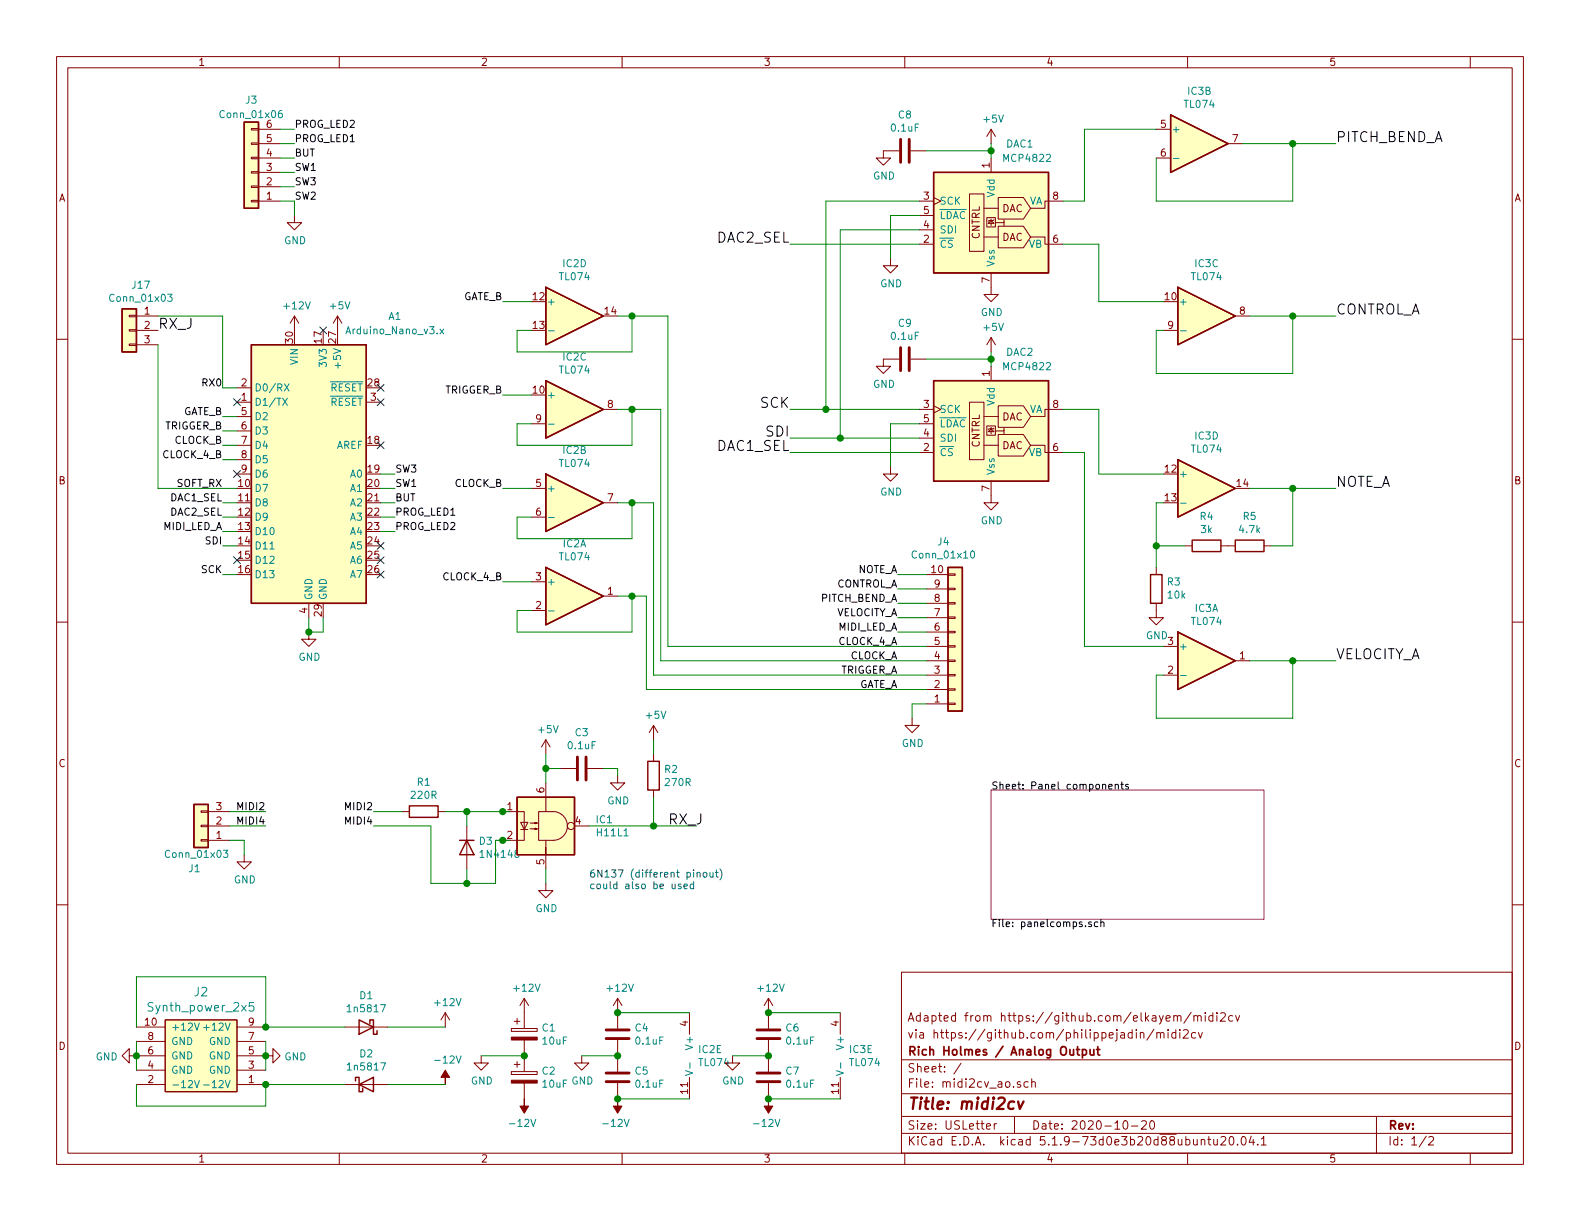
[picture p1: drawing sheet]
EESchema Schematic File Version 4
EELAYER 30 0
EELAYER END
$Descr USLetter 11000 8500
encoding utf-8
Sheet 1 2
Title "midi2cv"
Date "2020-10-20"
Rev ""
Comp "Rich Holmes / Analog Output"
Comment1 "via https://github.com/philippejadin/midi2cv"
Comment2 "Adapted from https://github.com/elkayem/midi2cv"
Comment3 ""
Comment4 ""
$EndDescr
Wire Wire Line
	5850 1600 6400 1600
Wire Wire Line
	5850 3050 6400 3050
Text Label 5500 3050 2    70   ~ 0
SDI
Wire Wire Line
	5750 2850 5500 2850
Wire Wire Line
	5750 1400 6400 1400
Wire Wire Line
	5750 2850 6400 2850
Text Label 5500 2850 2    70   ~ 0
SCK
Text Label 5500 3150 2    70   ~ 0
DAC1_SEL
Wire Wire Line
	6400 1700 5500 1700
Text Label 5500 1700 2    70   ~ 0
DAC2_SEL
$Comp
L power:+5V #PWR07
U 1 1
P 2350 2300
F 0 "#PWR07" H 2350 2150 50  0001 C CNN
F 1 "+5V" H 2365 2473 50  0000 C CNN
F 2 "" H 2350 2300 50  0001 C CNN
F 3 "" H 2350 2300 50  0001 C CNN
	1    2350 2300
	1    0    0    -1  
$EndComp
$Comp
L Device:C C8
U 1 1
P 6300 1050
F 0 "C8" V 6048 1050 50  0000 C CNN
F 1 "0.1uF" V 6139 1050 50  0000 C CNN
F 2 "ao_tht:C_Disc_D3.0mm_W1.6mm_P2.50mm" H 6338 900 50  0001 C CNN
F 3 "~" H 6300 1050 50  0001 C CNN
	1    6300 1050
	0    1    1    0   
$EndComp
$Comp
L power:GND #PWR023
U 1 1
P 6150 1050
F 0 "#PWR023" H 6150 800 50  0001 C CNN
F 1 "GND" H 6155 877 50  0000 C CNN
F 2 "" H 6150 1050 50  0001 C CNN
F 3 "" H 6150 1050 50  0001 C CNN
	1    6150 1050
	1    0    0    -1  
$EndComp
$Comp
L power:+5V #PWR028
U 1 1
P 6900 1000
F 0 "#PWR028" H 6900 850 50  0001 C CNN
F 1 "+5V" H 6915 1173 50  0000 C CNN
F 2 "" H 6900 1000 50  0001 C CNN
F 3 "" H 6900 1000 50  0001 C CNN
	1    6900 1000
	1    0    0    -1  
$EndComp
$Comp
L Analog_DAC:MCP4822 DAC1
U 1 1
P 6900 1500
F 0 "DAC1" H 7100 2000 50  0000 C CNN
F 1 "MCP4822" H 7150 1900 50  0000 C CNN
F 2 "ao_tht:DIP-8_W7.62mm_Socket_LongPads" H 7700 1200 50  0001 C CNN
F 3 "http://ww1.microchip.com/downloads/en/DeviceDoc/20002249B.pdf" H 7700 1200 50  0001 C CNN
	1    6900 1500
	1    0    0    -1  
$EndComp
Wire Wire Line
	6900 1100 6900 1050
Wire Wire Line
	6450 1050 6900 1050
$Comp
L power:GND #PWR025
U 1 1
P 6200 1800
F 0 "#PWR025" H 6200 1550 50  0001 C CNN
F 1 "GND" H 6205 1627 50  0000 C CNN
F 2 "" H 6200 1800 50  0001 C CNN
F 3 "" H 6200 1800 50  0001 C CNN
	1    6200 1800
	1    0    0    -1  
$EndComp
Wire Wire Line
	6400 1500 6200 1500
$Comp
L power:GND #PWR029
U 1 1
P 6900 2000
F 0 "#PWR029" H 6900 1750 50  0001 C CNN
F 1 "GND" H 6905 1827 50  0000 C CNN
F 2 "" H 6900 2000 50  0001 C CNN
F 3 "" H 6900 2000 50  0001 C CNN
	1    6900 2000
	1    0    0    -1  
$EndComp
Wire Wire Line
	6200 1500 6200 1800
Wire Wire Line
	5500 3050 5850 3050
Wire Wire Line
	6200 2950 6200 3250
$Comp
L power:GND #PWR031
U 1 1
P 6900 3450
F 0 "#PWR031" H 6900 3200 50  0001 C CNN
F 1 "GND" H 6905 3277 50  0000 C CNN
F 2 "" H 6900 3450 50  0001 C CNN
F 3 "" H 6900 3450 50  0001 C CNN
	1    6900 3450
	1    0    0    -1  
$EndComp
Wire Wire Line
	6400 2950 6200 2950
$Comp
L power:GND #PWR026
U 1 1
P 6200 3250
F 0 "#PWR026" H 6200 3000 50  0001 C CNN
F 1 "GND" H 6205 3077 50  0000 C CNN
F 2 "" H 6200 3250 50  0001 C CNN
F 3 "" H 6200 3250 50  0001 C CNN
	1    6200 3250
	1    0    0    -1  
$EndComp
Wire Wire Line
	6900 2500 6900 2450
Connection ~ 6900 2500
Wire Wire Line
	6450 2500 6900 2500
Wire Wire Line
	6900 2550 6900 2500
$Comp
L Analog_DAC:MCP4822 DAC2
U 1 1
P 6900 2950
F 0 "DAC2" H 7100 3450 50  0000 C CNN
F 1 "MCP4822" H 7150 3350 50  0000 C CNN
F 2 "ao_tht:DIP-8_W7.62mm_Socket_LongPads" H 7700 2650 50  0001 C CNN
F 3 "http://ww1.microchip.com/downloads/en/DeviceDoc/20002249B.pdf" H 7700 2650 50  0001 C CNN
	1    6900 2950
	1    0    0    -1  
$EndComp
$Comp
L power:+5V #PWR030
U 1 1
P 6900 2450
F 0 "#PWR030" H 6900 2300 50  0001 C CNN
F 1 "+5V" H 6915 2623 50  0000 C CNN
F 2 "" H 6900 2450 50  0001 C CNN
F 3 "" H 6900 2450 50  0001 C CNN
	1    6900 2450
	1    0    0    -1  
$EndComp
$Comp
L power:GND #PWR024
U 1 1
P 6150 2500
F 0 "#PWR024" H 6150 2250 50  0001 C CNN
F 1 "GND" H 6155 2327 50  0000 C CNN
F 2 "" H 6150 2500 50  0001 C CNN
F 3 "" H 6150 2500 50  0001 C CNN
	1    6150 2500
	1    0    0    -1  
$EndComp
$Comp
L Device:C C9
U 1 1
P 6300 2500
F 0 "C9" V 6048 2500 50  0000 C CNN
F 1 "0.1uF" V 6139 2500 50  0000 C CNN
F 2 "ao_tht:C_Disc_D3.0mm_W1.6mm_P2.50mm" H 6338 2350 50  0001 C CNN
F 3 "~" H 6300 2500 50  0001 C CNN
	1    6300 2500
	0    1    1    0   
$EndComp
Wire Wire Line
	5750 1400 5750 2850
Wire Wire Line
	5850 1600 5850 3050
$Comp
L Device:D_Schottky D1
U 1 1
P 2550 7150
F 0 "D1" H 2550 6934 50  0000 C CNN
F 1 "1n5817" H 2550 7025 50  0000 C CNN
F 2 "ao_tht:D_DO-41_SOD81_P7.62mm_Horizontal" H 2550 7150 50  0001 C CNN
F 3 "~" H 2550 7150 50  0001 C CNN
	1    2550 7150
	-1   0    0    1   
$EndComp
$Comp
L Device:CP C1
U 1 1
P 3650 7200
F 0 "C1" H 3768 7246 50  0000 L CNN
F 1 "10uF" H 3768 7155 50  0000 L CNN
F 2 "ao_tht:CP_Radial_D5.0mm_P2.00mm" H 3688 7050 50  0001 C CNN
F 3 "~" H 3650 7200 50  0001 C CNN
	1    3650 7200
	1    0    0    -1  
$EndComp
$Comp
L Device:CP C2
U 1 1
P 3650 7500
F 0 "C2" H 3768 7546 50  0000 L CNN
F 1 "10uF" H 3768 7455 50  0000 L CNN
F 2 "ao_tht:CP_Radial_D5.0mm_P2.00mm" H 3688 7350 50  0001 C CNN
F 3 "~" H 3650 7500 50  0001 C CNN
	1    3650 7500
	1    0    0    -1  
$EndComp
$Comp
L power:GND #PWR010
U 1 1
P 3350 7350
F 0 "#PWR010" H 3350 7100 50  0001 C CNN
F 1 "GND" H 3355 7177 50  0000 C CNN
F 2 "" H 3350 7350 50  0001 C CNN
F 3 "" H 3350 7350 50  0001 C CNN
	1    3350 7350
	1    0    0    -1  
$EndComp
$Comp
L Device:C C4
U 1 1
P 4300 7200
F 0 "C4" H 4415 7246 50  0000 L CNN
F 1 "0.1uF" H 4415 7155 50  0000 L CNN
F 2 "ao_tht:C_Disc_D3.0mm_W1.6mm_P2.50mm" H 4338 7050 50  0001 C CNN
F 3 "~" H 4300 7200 50  0001 C CNN
	1    4300 7200
	1    0    0    -1  
$EndComp
$Comp
L Device:C C5
U 1 1
P 4300 7500
F 0 "C5" H 4415 7546 50  0000 L CNN
F 1 "0.1uF" H 4415 7455 50  0000 L CNN
F 2 "ao_tht:C_Disc_D3.0mm_W1.6mm_P2.50mm" H 4338 7350 50  0001 C CNN
F 3 "~" H 4300 7500 50  0001 C CNN
	1    4300 7500
	1    0    0    -1  
$EndComp
$Comp
L power:GND #PWR015
U 1 1
P 4050 7350
F 0 "#PWR015" H 4050 7100 50  0001 C CNN
F 1 "GND" H 4055 7177 50  0000 C CNN
F 2 "" H 4050 7350 50  0001 C CNN
F 3 "" H 4050 7350 50  0001 C CNN
	1    4050 7350
	1    0    0    -1  
$EndComp
Wire Wire Line
	3350 7350 3650 7350
Connection ~ 3650 7350
Wire Wire Line
	4050 7350 4300 7350
Connection ~ 4300 7350
Wire Wire Line
	1850 7150 2400 7150
Wire Wire Line
	1850 7550 2400 7550
Wire Wire Line
	2700 7150 3100 7150
Wire Wire Line
	2700 7550 3100 7550
Wire Wire Line
	950  7250 950  7350
Connection ~ 950  7350
Wire Wire Line
	950  7350 950  7450
Wire Wire Line
	1850 7250 1850 7350
Connection ~ 1850 7350
Wire Wire Line
	1850 7350 1850 7450
Wire Wire Line
	950  7150 950  6800
Wire Wire Line
	950  6800 1850 6800
Wire Wire Line
	1850 6800 1850 7150
Wire Wire Line
	950  7550 950  7700
Wire Wire Line
	950  7700 1850 7700
Wire Wire Line
	1850 7700 1850 7550
$Comp
L power:GND #PWR01
U 1 1
P 950 7350
F 0 "#PWR01" H 950 7100 50  0001 C CNN
F 1 "GND" V 955 7222 50  0000 R CNN
F 2 "" H 950 7350 50  0001 C CNN
F 3 "" H 950 7350 50  0001 C CNN
	1    950  7350
	0    1    1    0   
$EndComp
$Comp
L power:GND #PWR04
U 1 1
P 1850 7350
F 0 "#PWR04" H 1850 7100 50  0001 C CNN
F 1 "GND" V 1855 7222 50  0000 R CNN
F 2 "" H 1850 7350 50  0001 C CNN
F 3 "" H 1850 7350 50  0001 C CNN
	1    1850 7350
	0    -1   1    0   
$EndComp
$Comp
L power:+12V #PWR08
U 1 1
P 3100 7150
F 0 "#PWR08" H 3100 7000 50  0001 C CNN
F 1 "+12V" H 3115 7323 50  0000 C CNN
F 2 "" H 3100 7150 50  0001 C CNN
F 3 "" H 3100 7150 50  0001 C CNN
	1    3100 7150
	1    0    0    -1  
$EndComp
$Comp
L power:+12V #PWR?
U 1 1
P 3650 7050
AR Path="/5FA120CC/5FA18DA4" Ref="#PWR?"  Part="1" 
AR Path="/5FA18DA4" Ref="#PWR011"  Part="1" 
F 0 "#PWR011" H 3650 6900 50  0001 C CNN
F 1 "+12V" H 3665 7223 50  0000 C CNN
F 2 "" H 3650 7050 50  0001 C CNN
F 3 "" H 3650 7050 50  0001 C CNN
	1    3650 7050
	1    0    0    -1  
$EndComp
$Comp
L power:+12V #PWR017
U 1 1
P 4300 7050
F 0 "#PWR017" H 4300 6900 50  0001 C CNN
F 1 "+12V" H 4315 7223 50  0000 C CNN
F 2 "" H 4300 7050 50  0001 C CNN
F 3 "" H 4300 7050 50  0001 C CNN
	1    4300 7050
	1    0    0    -1  
$EndComp
$Comp
L power:-12V #PWR09
U 1 1
P 3100 7550
F 0 "#PWR09" H 3100 7650 50  0001 C CNN
F 1 "-12V" H 3115 7723 50  0000 C CNN
F 2 "" H 3100 7550 50  0001 C CNN
F 3 "" H 3100 7550 50  0001 C CNN
	1    3100 7550
	1    0    0    -1  
$EndComp
$Comp
L power:-12V #PWR012
U 1 1
P 3650 7650
F 0 "#PWR012" H 3650 7750 50  0001 C CNN
F 1 "-12V" H 3665 7823 50  0000 C CNN
F 2 "" H 3650 7650 50  0001 C CNN
F 3 "" H 3650 7650 50  0001 C CNN
	1    3650 7650
	-1   0    0    1   
$EndComp
$Comp
L power:-12V #PWR018
U 1 1
P 4300 7650
F 0 "#PWR018" H 4300 7750 50  0001 C CNN
F 1 "-12V" H 4315 7823 50  0000 C CNN
F 2 "" H 4300 7650 50  0001 C CNN
F 3 "" H 4300 7650 50  0001 C CNN
	1    4300 7650
	-1   0    0    1   
$EndComp
$Comp
L ao_symbols:Synth_power_2x5 J2
U 1 1
P 1400 7350
F 0 "J2" H 1400 7797 60  0000 C CNN
F 1 "Synth_power_2x5" H 1400 7691 60  0000 C CNN
F 2 "ao_tht:Power_Header" H 1400 7350 60  0001 C CNN
F 3 "" H 1400 7350 60  0001 C CNN
	1    1400 7350
	1    0    0    -1  
$EndComp
$Comp
L Amplifier_Operational:TL074 IC2
U 5 1
P 4900 7350
F 0 "IC2" H 4858 7396 50  0000 L CNN
F 1 "TL074" H 4858 7305 50  0000 L CNN
F 2 "ao_tht:DIP-14_W7.62mm_Socket_LongPads" H 4850 7450 50  0001 C CNN
F 3 "http://www.ti.com/lit/ds/symlink/tl071.pdf" H 4950 7550 50  0001 C CNN
	5    4900 7350
	1    0    0    -1  
$EndComp
Wire Wire Line
	4300 7050 4800 7050
Connection ~ 4300 7050
Wire Wire Line
	4300 7650 4800 7650
Connection ~ 4300 7650
$Comp
L power:+12V #PWR?
U 1 1
P 2050 2300
AR Path="/5FA120CC/5FA2D039" Ref="#PWR?"  Part="1" 
AR Path="/5FA2D039" Ref="#PWR03"  Part="1" 
F 0 "#PWR03" H 2050 2150 50  0001 C CNN
F 1 "+12V" H 2065 2473 50  0000 C CNN
F 2 "" H 2050 2300 50  0001 C CNN
F 3 "" H 2050 2300 50  0001 C CNN
	1    2050 2300
	1    0    0    -1  
$EndComp
Connection ~ 1850 7150
Connection ~ 1850 7550
Text Label 1550 3800 2    50   ~ 0
SDI
Text Label 1550 3500 2    50   ~ 0
DAC1_SEL
Text Label 1550 2700 2    50   ~ 0
RX0
Text Label 1550 4000 2    50   ~ 0
SCK
$Comp
L power:GND #PWR05
U 1 1
P 2150 4400
F 0 "#PWR05" H 2150 4150 50  0001 C CNN
F 1 "GND" H 2155 4227 50  0000 C CNN
F 2 "" H 2150 4400 50  0001 C CNN
F 3 "" H 2150 4400 50  0001 C CNN
	1    2150 4400
	1    0    0    -1  
$EndComp
Wire Wire Line
	2150 4400 2150 4300
Wire Wire Line
	2150 4400 2250 4400
Wire Wire Line
	2250 4400 2250 4300
Connection ~ 2150 4400
Wire Wire Line
	5500 3150 6400 3150
NoConn ~ 2250 2300
NoConn ~ 1650 2800
NoConn ~ 1650 3900
NoConn ~ 2650 4000
NoConn ~ 2650 3900
NoConn ~ 2650 3100
NoConn ~ 2650 2800
NoConn ~ 2650 2700
Wire Wire Line
	1550 2700 1650 2700
Wire Wire Line
	1550 2900 1650 2900
Wire Wire Line
	1550 3000 1650 3000
Wire Wire Line
	1550 3100 1650 3100
Wire Wire Line
	1550 3500 1650 3500
Wire Wire Line
	1550 3600 1650 3600
Wire Wire Line
	1550 3800 1650 3800
Wire Wire Line
	1550 4000 1650 4000
Connection ~ 3250 6150
Wire Wire Line
	3250 6150 3450 6150
Wire Wire Line
	3250 6050 3250 6150
Wire Wire Line
	3250 5650 3250 5750
$Comp
L Diode:1N4148 D3
U 1 1
P 3250 5900
F 0 "D3" V 3204 5980 50  0000 L CNN
F 1 "1N4148" V 3295 5980 50  0000 L CNN
F 2 "ao_tht:D_DO-35_SOD27_P7.62mm_Horizontal" H 3250 5725 50  0001 C CNN
F 3 "https://assets.nexperia.com/documents/data-sheet/1N4148_1N4448.pdf" H 3250 5900 50  0001 C CNN
	1    3250 5900
	0    1    1    0   
$EndComp
Wire Wire Line
	3450 6150 3450 5850
Connection ~ 3250 5650
Wire Wire Line
	3100 5650 3250 5650
$Comp
L Device:R R1
U 1 1
P 2950 5650
F 0 "R1" V 2743 5650 50  0000 C CNN
F 1 "220R" V 2834 5650 50  0000 C CNN
F 2 "ao_tht:R_Axial_DIN0207_L6.3mm_D2.5mm_P7.62mm_Horizontal" V 2880 5650 50  0001 C CNN
F 3 "~" H 2950 5650 50  0001 C CNN
	1    2950 5650
	0    1    1    0   
$EndComp
Wire Wire Line
	6900 1000 6900 1050
Connection ~ 6900 1050
Connection ~ 5750 2850
Connection ~ 5850 3050
Wire Wire Line
	1550 3200 1650 3200
Wire Wire Line
	1550 3700 1650 3700
Wire Wire Line
	3000 5750 3000 6150
Wire Wire Line
	3000 6150 3250 6150
Wire Wire Line
	2600 5650 2800 5650
Wire Wire Line
	2600 5750 3000 5750
$Comp
L Device:D_Schottky D2
U 1 1
P 2550 7550
F 0 "D2" H 2550 7766 50  0000 C CNN
F 1 "1n5817" H 2550 7675 50  0000 C CNN
F 2 "ao_tht:D_DO-41_SOD81_P7.62mm_Horizontal" H 2550 7550 50  0001 C CNN
F 3 "~" H 2550 7550 50  0001 C CNN
	1    2550 7550
	1    0    0    -1  
$EndComp
Wire Wire Line
	2650 3400 2750 3400
Wire Wire Line
	2650 3300 2750 3300
$Comp
L MCU_Module:Arduino_Nano_v3.x A1
U 1 1
P 2150 3300
F 0 "A1" H 2750 4400 50  0000 C CNN
F 1 "Arduino_Nano_v3.x" H 2750 4300 50  0000 C CNN
F 2 "ao_tht:Arduino_Nano" H 2150 3300 50  0001 C CIN
F 3 "http://www.mouser.com/pdfdocs/Gravitech_Arduino_Nano3_0.pdf" H 2150 3300 50  0001 C CNN
	1    2150 3300
	1    0    0    -1  
$EndComp
Wire Wire Line
	2650 3500 2750 3500
NoConn ~ 1650 3300
$Comp
L power:GND #PWR027
U 1 1
P 6350 5000
AR Path="/5FA2465B" Ref="#PWR027"  Part="1" 
AR Path="/5F990527/5FA2465B" Ref="#PWR?"  Part="1" 
F 0 "#PWR027" H 6350 4750 50  0001 C CNN
F 1 "GND" H 6355 4827 50  0000 C CNN
F 2 "" H 6350 5000 50  0001 C CNN
F 3 "" H 6350 5000 50  0001 C CNN
	1    6350 5000
	1    0    0    -1  
$EndComp
Wire Wire Line
	6350 5000 6350 4900
Wire Wire Line
	6350 4900 6450 4900
Text Label 2600 5650 2    50   ~ 0
MIDI2
Text Label 2600 5750 2    50   ~ 0
MIDI4
Text Label 2750 3300 0    50   ~ 0
SW3
Text Label 2750 3400 0    50   ~ 0
SW1
Text Label 1550 3100 2    50   ~ 0
CLOCK_B
Text Label 1550 3200 2    50   ~ 0
CLOCK_4_B
Text Label 1550 3000 2    50   ~ 0
TRIGGER_B
Text Label 1550 2900 2    50   ~ 0
GATE_B
Text Label 1550 3700 2    50   ~ 0
MIDI_LED_A
Text Label 1550 3600 2    50   ~ 0
DAC2_SEL
$Sheet
S 6900 5500 1900 900 
U 5F990527
F0 "Panel components" 50
F1 "panelcomps.sch" 50
$EndSheet
$Comp
L Connector_Generic:Conn_01x03 J1
U 1 1
P 1400 5750
AR Path="/5FA88D68" Ref="J1"  Part="1" 
AR Path="/5F990527/5FA88D68" Ref="J?"  Part="1" 
F 0 "J1" H 1400 6050 50  0000 L CNN
F 1 "Conn_01x03" H 1200 5950 50  0000 L CNN
F 2 "Connector_Molex:Molex_KK-254_AE-6410-03A_1x03_P2.54mm_Vertical" H 1400 5750 50  0001 C CNN
F 3 "~" H 1400 5750 50  0001 C CNN
	1    1400 5750
	-1   0    0    1   
$EndComp
Text Label 1850 5650 2    50   ~ 0
MIDI2
Text Label 1850 5750 2    50   ~ 0
MIDI4
Wire Wire Line
	1600 5850 1700 5850
Wire Wire Line
	1700 5850 1700 5950
Wire Wire Line
	1600 5750 1850 5750
Wire Wire Line
	1600 5650 1850 5650
$Comp
L Connector_Generic:Conn_01x10 J4
U 1 1
P 6650 4500
F 0 "J4" H 6568 3775 50  0000 C CNN
F 1 "Conn_01x10" H 6568 3866 50  0000 C CNN
F 2 "Connector_PinHeader_2.54mm:PinHeader_1x10_P2.54mm_Vertical" H 6650 4500 50  0001 C CNN
F 3 "~" H 6650 4500 50  0001 C CNN
	1    6650 4500
	1    0    0    1   
$EndComp
Text Label 6250 4300 2    50   ~ 0
VELOCITY_A
Text Label 6250 4600 2    50   ~ 0
CLOCK_A
Text Label 6250 4500 2    50   ~ 0
CLOCK_4_A
Text Label 6250 4700 2    50   ~ 0
TRIGGER_A
Text Label 6250 4400 2    50   ~ 0
MIDI_LED_A
Wire Wire Line
	6450 4200 6250 4200
Wire Wire Line
	6450 4300 6250 4300
Wire Wire Line
	6450 4400 6250 4400
Text Label 6250 4200 2    50   ~ 0
PITCH_BEND_A
Wire Wire Line
	6250 4000 6450 4000
Wire Wire Line
	6250 4100 6450 4100
Wire Wire Line
	1950 1200 2050 1200
Wire Wire Line
	1950 1300 2050 1300
Wire Wire Line
	2050 1400 2050 1500
Wire Wire Line
	1950 1400 2050 1400
Text Label 2050 1200 0    50   ~ 0
SW1
Text Label 2050 1400 0    50   ~ 0
SW2
Text Label 2050 1300 0    50   ~ 0
SW3
$Comp
L Connector_Generic:Conn_01x06 J3
U 1 1
P 1750 1200
AR Path="/5FA88D62" Ref="J3"  Part="1" 
AR Path="/5F990527/5FA88D62" Ref="J?"  Part="1" 
F 0 "J3" H 1750 700 50  0000 C CNN
F 1 "Conn_01x06" H 1750 800 50  0000 C CNN
F 2 "Connector_Molex:Molex_KK-254_AE-6410-06A_1x06_P2.54mm_Vertical" H 1750 1200 50  0001 C CNN
F 3 "~" H 1750 1200 50  0001 C CNN
	1    1750 1200
	-1   0    0    1   
$EndComp
$Comp
L power:GND #PWR02
U 1 1
P 1700 5950
F 0 "#PWR02" H 1700 5700 50  0001 C CNN
F 1 "GND" H 1705 5777 50  0000 C CNN
F 2 "" H 1700 5950 50  0001 C CNN
F 3 "" H 1700 5950 50  0001 C CNN
	1    1700 5950
	1    0    0    -1  
$EndComp
$Comp
L power:GND #PWR06
U 1 1
P 2050 1500
F 0 "#PWR06" H 2050 1250 50  0001 C CNN
F 1 "GND" H 2055 1327 50  0000 C CNN
F 2 "" H 2050 1500 50  0001 C CNN
F 3 "" H 2050 1500 50  0001 C CNN
	1    2050 1500
	1    0    0    -1  
$EndComp
Text Label 6250 4000 2    50   ~ 0
NOTE_A
Text Label 6250 4100 2    50   ~ 0
CONTROL_A
Wire Wire Line
	7650 2850 7650 3300
Wire Wire Line
	7400 2850 7650 2850
Wire Wire Line
	7550 1400 7550 900 
Wire Wire Line
	7400 1400 7550 1400
Wire Wire Line
	7550 3150 7550 4500
Wire Wire Line
	7400 3150 7550 3150
Wire Wire Line
	7650 1700 7650 2100
Wire Wire Line
	7400 1700 7650 1700
Wire Wire Line
	8100 3500 8050 3500
$Comp
L Amplifier_Operational:TL074 IC?
U 3 1
P 8400 2200
AR Path="/5F9BDFE1/5FA44DD5" Ref="IC?"  Part="4" 
AR Path="/5FA44DD5" Ref="IC3"  Part="3" 
F 0 "IC3" H 8400 2567 50  0000 C CNN
F 1 "TL074" H 8400 2476 50  0000 C CNN
F 2 "ao_tht:DIP-14_W7.62mm_Socket_LongPads" H 8350 2300 50  0001 C CNN
F 3 "http://www.ti.com/lit/ds/symlink/tl071.pdf" H 8450 2400 50  0001 C CNN
	3    8400 2200
	1    0    0    -1  
$EndComp
$Comp
L Amplifier_Operational:TL074 IC?
U 2 1
P 8350 1000
AR Path="/5F9BDFE1/5FA44DDB" Ref="IC?"  Part="3" 
AR Path="/5FA44DDB" Ref="IC3"  Part="2" 
F 0 "IC3" H 8350 1367 50  0000 C CNN
F 1 "TL074" H 8350 1276 50  0000 C CNN
F 2 "ao_tht:DIP-14_W7.62mm_Socket_LongPads" H 8300 1100 50  0001 C CNN
F 3 "http://www.ti.com/lit/ds/symlink/tl071.pdf" H 8400 1200 50  0001 C CNN
	2    8350 1000
	1    0    0    -1  
$EndComp
$Comp
L Amplifier_Operational:TL074 IC?
U 1 1
P 8400 4600
AR Path="/5F9BDFE1/5FA44DE1" Ref="IC?"  Part="2" 
AR Path="/5FA44DE1" Ref="IC3"  Part="1" 
F 0 "IC3" H 8400 4967 50  0000 C CNN
F 1 "TL074" H 8400 4876 50  0000 C CNN
F 2 "ao_tht:DIP-14_W7.62mm_Socket_LongPads" H 8350 4700 50  0001 C CNN
F 3 "http://www.ti.com/lit/ds/symlink/tl071.pdf" H 8450 4800 50  0001 C CNN
	1    8400 4600
	1    0    0    -1  
$EndComp
Wire Wire Line
	7550 900  8050 900 
Wire Wire Line
	8050 2300 8100 2300
$Comp
L Amplifier_Operational:TL074 IC?
U 4 1
P 8400 3400
AR Path="/5F9BDFE1/5FA44E1D" Ref="IC?"  Part="1" 
AR Path="/5FA44E1D" Ref="IC3"  Part="4" 
F 0 "IC3" H 8400 3767 50  0000 C CNN
F 1 "TL074" H 8400 3676 50  0000 C CNN
F 2 "ao_tht:DIP-14_W7.62mm_Socket_LongPads" H 8350 3500 50  0001 C CNN
F 3 "http://www.ti.com/lit/ds/symlink/tl071.pdf" H 8450 3600 50  0001 C CNN
	4    8400 3400
	1    0    0    -1  
$EndComp
Wire Wire Line
	8050 4700 8050 5000
Wire Wire Line
	9000 4600 9000 5000
Wire Wire Line
	8050 4700 8100 4700
Wire Wire Line
	7650 2100 8100 2100
Wire Wire Line
	7550 4500 8100 4500
Wire Wire Line
	7650 3300 8100 3300
Wire Wire Line
	8700 4600 9000 4600
Text Label 9300 1000 0    70   ~ 0
PITCH_BEND_A
Text Label 9300 2200 0    70   ~ 0
CONTROL_A
Text Label 9300 3400 0    70   ~ 0
NOTE_A
Text Label 9300 4600 0    70   ~ 0
VELOCITY_A
Wire Wire Line
	9300 4600 9000 4600
Connection ~ 9000 4600
Wire Wire Line
	8050 5000 9000 5000
$Comp
L power:GND #PWR?
U 1 1
P 8050 4250
AR Path="/5F9BDFE1/5FA44DE7" Ref="#PWR?"  Part="1" 
AR Path="/5FA44DE7" Ref="#PWR032"  Part="1" 
F 0 "#PWR032" H 8050 4000 50  0001 C CNN
F 1 "GND" H 8055 4077 50  0000 C CNN
F 2 "" H 8050 4250 50  0001 C CNN
F 3 "" H 8050 4250 50  0001 C CNN
	1    8050 4250
	1    0    0    -1  
$EndComp
$Comp
L Device:R R?
U 1 1
P 8050 4100
AR Path="/5F9BDFE1/5FA44E36" Ref="R?"  Part="1" 
AR Path="/5FA44E36" Ref="R3"  Part="1" 
F 0 "R3" H 7980 4054 50  0000 R CNN
F 1 "10k" H 7980 4145 50  0000 R CNN
F 2 "ao_tht:R_Axial_DIN0207_L6.3mm_D2.5mm_P7.62mm_Horizontal" V 7980 4100 50  0001 C CNN
F 3 "~" H 8050 4100 50  0001 C CNN
	1    8050 4100
	-1   0    0    1   
$EndComp
$Comp
L Device:R R?
U 1 1
P 8700 3800
AR Path="/5F9BDFE1/5FA44E30" Ref="R?"  Part="1" 
AR Path="/5FA44E30" Ref="R5"  Part="1" 
F 0 "R5" V 8493 3800 50  0000 C CNN
F 1 "4.7k" V 8584 3800 50  0000 C CNN
F 2 "ao_tht:R_Axial_DIN0207_L6.3mm_D2.5mm_P7.62mm_Horizontal" V 8630 3800 50  0001 C CNN
F 3 "~" H 8700 3800 50  0001 C CNN
	1    8700 3800
	0    1    1    0   
$EndComp
$Comp
L Device:R R?
U 1 1
P 8400 3800
AR Path="/5F9BDFE1/5FA44E2A" Ref="R?"  Part="1" 
AR Path="/5FA44E2A" Ref="R4"  Part="1" 
F 0 "R4" V 8193 3800 50  0000 C CNN
F 1 "3k" V 8284 3800 50  0000 C CNN
F 2 "ao_tht:R_Axial_DIN0207_L6.3mm_D2.5mm_P7.62mm_Horizontal" V 8330 3800 50  0001 C CNN
F 3 "~" H 8400 3800 50  0001 C CNN
	1    8400 3800
	0    1    1    0   
$EndComp
Wire Wire Line
	9300 3400 9000 3400
Wire Wire Line
	8700 3400 9000 3400
Connection ~ 9000 3400
Wire Wire Line
	9000 3800 9000 3400
Wire Wire Line
	8050 3800 8250 3800
Wire Wire Line
	8850 3800 9000 3800
Wire Wire Line
	8050 3950 8050 3800
Wire Wire Line
	8050 3500 8050 3800
Connection ~ 8050 3800
Wire Wire Line
	8700 2200 9000 2200
Wire Wire Line
	8650 1000 9000 1000
Wire Wire Line
	8050 2300 8050 2600
Wire Wire Line
	9000 2200 9000 2600
Wire Wire Line
	8050 2600 9000 2600
Wire Wire Line
	8050 1100 8050 1400
Wire Wire Line
	9000 1000 9000 1400
Wire Wire Line
	8050 1400 9000 1400
Connection ~ 9000 1000
Wire Wire Line
	9000 1000 9300 1000
Connection ~ 9000 2200
Wire Wire Line
	9000 2200 9300 2200
NoConn ~ 2650 3800
Text Label 2750 3500 0    50   ~ 0
BUT
Wire Wire Line
	2650 3600 2750 3600
Text Label 2750 3600 0    50   ~ 0
PROG_LED1
Wire Wire Line
	2650 3700 2750 3700
Text Label 2750 3700 0    50   ~ 0
PROG_LED2
Wire Wire Line
	1950 900  2050 900 
Wire Wire Line
	1950 1000 2050 1000
Wire Wire Line
	1950 1100 2050 1100
Text Label 2050 1000 0    50   ~ 0
PROG_LED1
Text Label 2050 1100 0    50   ~ 0
BUT
Text Label 2050 900  0    50   ~ 0
PROG_LED2
$Comp
L power:GND #PWR?
U 1 1
P 3800 6150
AR Path="/5FEE05D8/5FF05EAC" Ref="#PWR?"  Part="1" 
AR Path="/5FF05EAC" Ref="#PWR014"  Part="1" 
AR Path="/5FEFABAC/5FF05EAC" Ref="#PWR?"  Part="1" 
F 0 "#PWR014" H 3800 5900 50  0001 C CNN
F 1 "GND" H 3805 5977 50  0000 C CNN
F 2 "" H 3800 6150 50  0001 C CNN
F 3 "" H 3800 6150 50  0001 C CNN
	1    3800 6150
	1    0    0    -1  
$EndComp
Wire Wire Line
	3800 6050 3800 6150
$Comp
L power:GND #PWR?
U 1 1
P 4300 5400
AR Path="/5FEE05D8/5FF05EDE" Ref="#PWR?"  Part="1" 
AR Path="/5FF05EDE" Ref="#PWR016"  Part="1" 
AR Path="/5FEFABAC/5FF05EDE" Ref="#PWR?"  Part="1" 
F 0 "#PWR016" H 4300 5150 50  0001 C CNN
F 1 "GND" H 4305 5227 50  0000 C CNN
F 2 "" H 4300 5400 50  0001 C CNN
F 3 "" H 4300 5400 50  0001 C CNN
	1    4300 5400
	1    0    0    -1  
$EndComp
Wire Wire Line
	4300 5350 4300 5400
$Comp
L Device:R R?
U 1 1
P 4550 5400
AR Path="/5FEFABAC/5FF05EEB" Ref="R?"  Part="1" 
AR Path="/5FF05EEB" Ref="R2"  Part="1" 
F 0 "R2" H 4620 5446 50  0000 L CNN
F 1 "270R" H 4620 5355 50  0000 L CNN
F 2 "ao_tht:R_Axial_DIN0207_L6.3mm_D2.5mm_P7.62mm_Horizontal" V 4480 5400 50  0001 C CNN
F 3 "~" H 4550 5400 50  0001 C CNN
	1    4550 5400
	1    0    0    -1  
$EndComp
Wire Wire Line
	4550 5550 4550 5750
Wire Wire Line
	4550 5750 4850 5750
Wire Wire Line
	4100 5750 4550 5750
Connection ~ 4550 5750
$Comp
L power:+5V #PWR013
U 1 1
P 3800 5250
F 0 "#PWR013" H 3800 5100 50  0001 C CNN
F 1 "+5V" H 3815 5423 50  0000 C CNN
F 2 "" H 3800 5250 50  0001 C CNN
F 3 "" H 3800 5250 50  0001 C CNN
	1    3800 5250
	1    0    0    -1  
$EndComp
Text Label 4650 5750 0    70   ~ 0
RX_J
Wire Wire Line
	3450 5850 3500 5850
Wire Wire Line
	3250 5650 3500 5650
$Comp
L Device:C C6
U 1 1
P 5350 7200
F 0 "C6" H 5465 7246 50  0000 L CNN
F 1 "0.1uF" H 5465 7155 50  0000 L CNN
F 2 "ao_tht:C_Disc_D3.0mm_W1.6mm_P2.50mm" H 5388 7050 50  0001 C CNN
F 3 "~" H 5350 7200 50  0001 C CNN
	1    5350 7200
	1    0    0    -1  
$EndComp
$Comp
L Device:C C7
U 1 1
P 5350 7500
F 0 "C7" H 5465 7546 50  0000 L CNN
F 1 "0.1uF" H 5465 7455 50  0000 L CNN
F 2 "ao_tht:C_Disc_D3.0mm_W1.6mm_P2.50mm" H 5388 7350 50  0001 C CNN
F 3 "~" H 5350 7500 50  0001 C CNN
	1    5350 7500
	1    0    0    -1  
$EndComp
$Comp
L power:GND #PWR020
U 1 1
P 5100 7350
F 0 "#PWR020" H 5100 7100 50  0001 C CNN
F 1 "GND" H 5105 7177 50  0000 C CNN
F 2 "" H 5100 7350 50  0001 C CNN
F 3 "" H 5100 7350 50  0001 C CNN
	1    5100 7350
	1    0    0    -1  
$EndComp
Wire Wire Line
	5100 7350 5350 7350
Connection ~ 5350 7350
$Comp
L power:+12V #PWR021
U 1 1
P 5350 7050
F 0 "#PWR021" H 5350 6900 50  0001 C CNN
F 1 "+12V" H 5365 7223 50  0000 C CNN
F 2 "" H 5350 7050 50  0001 C CNN
F 3 "" H 5350 7050 50  0001 C CNN
	1    5350 7050
	1    0    0    -1  
$EndComp
$Comp
L power:-12V #PWR022
U 1 1
P 5350 7650
F 0 "#PWR022" H 5350 7750 50  0001 C CNN
F 1 "-12V" H 5365 7823 50  0000 C CNN
F 2 "" H 5350 7650 50  0001 C CNN
F 3 "" H 5350 7650 50  0001 C CNN
	1    5350 7650
	-1   0    0    1   
$EndComp
$Comp
L Amplifier_Operational:TL074 IC3
U 5 1
P 5950 7350
F 0 "IC3" H 5908 7396 50  0000 L CNN
F 1 "TL074" H 5908 7305 50  0000 L CNN
F 2 "ao_tht:DIP-14_W7.62mm_Socket_LongPads" H 5900 7450 50  0001 C CNN
F 3 "http://www.ti.com/lit/ds/symlink/tl071.pdf" H 6000 7550 50  0001 C CNN
	5    5950 7350
	1    0    0    -1  
$EndComp
Wire Wire Line
	5350 7050 5850 7050
Connection ~ 5350 7050
Wire Wire Line
	5350 7650 5850 7650
Connection ~ 5350 7650
$Comp
L Amplifier_Operational:TL074 IC?
U 4 1
P 4000 2200
AR Path="/5F990527/600C3739" Ref="IC?"  Part="1" 
AR Path="/600C3739" Ref="IC2"  Part="4" 
F 0 "IC2" H 4000 2567 50  0000 C CNN
F 1 "TL074" H 4000 2476 50  0000 C CNN
F 2 "ao_tht:DIP-14_W7.62mm_Socket_LongPads" H 3950 2300 50  0001 C CNN
F 3 "http://www.ti.com/lit/ds/symlink/tl071.pdf" H 4050 2400 50  0001 C CNN
	4    4000 2200
	1    0    0    -1  
$EndComp
Wire Wire Line
	4300 2200 4400 2200
$Comp
L Amplifier_Operational:TL074 IC?
U 3 1
P 4000 2850
AR Path="/5F990527/600C3740" Ref="IC?"  Part="2" 
AR Path="/600C3740" Ref="IC2"  Part="3" 
F 0 "IC2" H 4000 3217 50  0000 C CNN
F 1 "TL074" H 4000 3126 50  0000 C CNN
F 2 "ao_tht:DIP-14_W7.62mm_Socket_LongPads" H 3950 2950 50  0001 C CNN
F 3 "http://www.ti.com/lit/ds/symlink/tl071.pdf" H 4050 3050 50  0001 C CNN
	3    4000 2850
	1    0    0    -1  
$EndComp
Wire Wire Line
	4300 2850 4400 2850
$Comp
L Amplifier_Operational:TL074 IC?
U 2 1
P 4000 3500
AR Path="/5F990527/600C3747" Ref="IC?"  Part="3" 
AR Path="/600C3747" Ref="IC2"  Part="2" 
F 0 "IC2" H 4000 3867 50  0000 C CNN
F 1 "TL074" H 4000 3776 50  0000 C CNN
F 2 "ao_tht:DIP-14_W7.62mm_Socket_LongPads" H 3950 3600 50  0001 C CNN
F 3 "http://www.ti.com/lit/ds/symlink/tl071.pdf" H 4050 3700 50  0001 C CNN
	2    4000 3500
	1    0    0    -1  
$EndComp
Wire Wire Line
	4300 3500 4400 3500
$Comp
L Amplifier_Operational:TL074 IC?
U 1 1
P 4000 4150
AR Path="/5F990527/600C374E" Ref="IC?"  Part="4" 
AR Path="/600C374E" Ref="IC2"  Part="1" 
F 0 "IC2" H 4000 4517 50  0000 C CNN
F 1 "TL074" H 4000 4426 50  0000 C CNN
F 2 "ao_tht:DIP-14_W7.62mm_Socket_LongPads" H 3950 4250 50  0001 C CNN
F 3 "http://www.ti.com/lit/ds/symlink/tl071.pdf" H 4050 4350 50  0001 C CNN
	1    4000 4150
	1    0    0    -1  
$EndComp
Wire Wire Line
	4300 4150 4400 4150
Wire Wire Line
	3500 2100 3700 2100
Wire Wire Line
	3500 3400 3700 3400
Wire Wire Line
	3500 2750 3700 2750
Wire Wire Line
	3500 4050 3700 4050
Wire Wire Line
	3700 2300 3600 2300
Wire Wire Line
	3600 2300 3600 2450
Wire Wire Line
	3600 2450 4400 2450
Wire Wire Line
	4400 2450 4400 2200
Connection ~ 4400 2200
Wire Wire Line
	3700 2950 3600 2950
Wire Wire Line
	3600 2950 3600 3100
Wire Wire Line
	3600 3100 4400 3100
Wire Wire Line
	4400 3100 4400 2850
Connection ~ 4400 2850
Wire Wire Line
	3700 3600 3600 3600
Wire Wire Line
	3600 3600 3600 3750
Wire Wire Line
	3600 3750 4400 3750
Wire Wire Line
	4400 3750 4400 3500
Connection ~ 4400 3500
Wire Wire Line
	3700 4250 3600 4250
Wire Wire Line
	3600 4250 3600 4400
Wire Wire Line
	3600 4400 4400 4400
Wire Wire Line
	4400 4400 4400 4150
Connection ~ 4400 4150
Wire Wire Line
	4400 4150 4500 4150
Text Label 3500 3400 2    50   ~ 0
CLOCK_B
Text Label 3500 4050 2    50   ~ 0
CLOCK_4_B
Text Label 3500 2750 2    50   ~ 0
TRIGGER_B
Text Label 3500 2100 2    50   ~ 0
GATE_B
Wire Wire Line
	4500 4150 4500 4800
Wire Wire Line
	4500 4800 6450 4800
Text Label 6250 4800 2    50   ~ 0
GATE_A
Wire Wire Line
	4550 3500 4550 4700
Wire Wire Line
	4550 4700 6450 4700
Wire Wire Line
	4400 3500 4550 3500
Wire Wire Line
	4600 2850 4600 4600
Wire Wire Line
	4600 4600 6450 4600
Wire Wire Line
	4400 2850 4600 2850
Wire Wire Line
	4650 2200 4650 4500
Wire Wire Line
	4650 4500 6450 4500
Wire Wire Line
	4400 2200 4650 2200
$Comp
L Isolator:H11L1 IC1
U 1 1
P 3800 5750
F 0 "IC1" H 4144 5796 50  0000 L CNN
F 1 "H11L1" H 4144 5705 50  0000 L CNN
F 2 "ao_tht:DIP-6_W7.62mm_Socket_LongPads" H 3710 5750 50  0001 C CNN
F 3 "https://www.onsemi.com/pub/Collateral/H11L3M-D.PDF" H 3710 5750 50  0001 C CNN
	1    3800 5750
	1    0    0    -1  
$EndComp
Connection ~ 3500 5650
Wire Wire Line
	3500 5650 3550 5650
Connection ~ 3500 5850
Wire Wire Line
	3500 5850 3550 5850
Wire Wire Line
	3800 5250 3800 5350
$Comp
L power:+5V #PWR019
U 1 1
P 4550 5150
F 0 "#PWR019" H 4550 5000 50  0001 C CNN
F 1 "+5V" H 4565 5323 50  0000 C CNN
F 2 "" H 4550 5150 50  0001 C CNN
F 3 "" H 4550 5150 50  0001 C CNN
	1    4550 5150
	1    0    0    -1  
$EndComp
Wire Wire Line
	4550 5150 4550 5250
Wire Wire Line
	3800 5350 3900 5350
Wire Wire Line
	4200 5350 4300 5350
Connection ~ 3800 5350
Wire Wire Line
	3800 5350 3800 5450
$Comp
L Device:C C3
U 1 1
P 4050 5350
F 0 "C3" V 3798 5350 50  0000 C CNN
F 1 "0.1uF" V 3889 5350 50  0000 C CNN
F 2 "ao_tht:C_Disc_D3.0mm_W1.6mm_P2.50mm" H 4088 5200 50  0001 C CNN
F 3 "~" H 4050 5350 50  0001 C CNN
	1    4050 5350
	0    1    1    0   
$EndComp
Text Notes 4100 6200 0    50   ~ 0
6N137 (different pinout)\ncould also be used
Text Label 1100 2300 0    70   ~ 0
RX_J
Wire Wire Line
	1550 2200 1550 2700
Wire Wire Line
	1100 3400 1650 3400
$Comp
L Connector_Generic:Conn_01x03 J17
U 1 1
P 900 2300
F 0 "J17" H 818 2617 50  0000 C CNN
F 1 "Conn_01x03" H 818 2526 50  0000 C CNN
F 2 "Connector_PinHeader_2.54mm:PinHeader_1x03_P2.54mm_Vertical" H 900 2300 50  0001 C CNN
F 3 "~" H 900 2300 50  0001 C CNN
	1    900  2300
	-1   0    0    -1  
$EndComp
Wire Wire Line
	1100 2200 1550 2200
Text Label 1550 3400 2    50   ~ 0
SOFT_RX
Wire Wire Line
	1100 2400 1100 3400
$EndSCHEMATC
